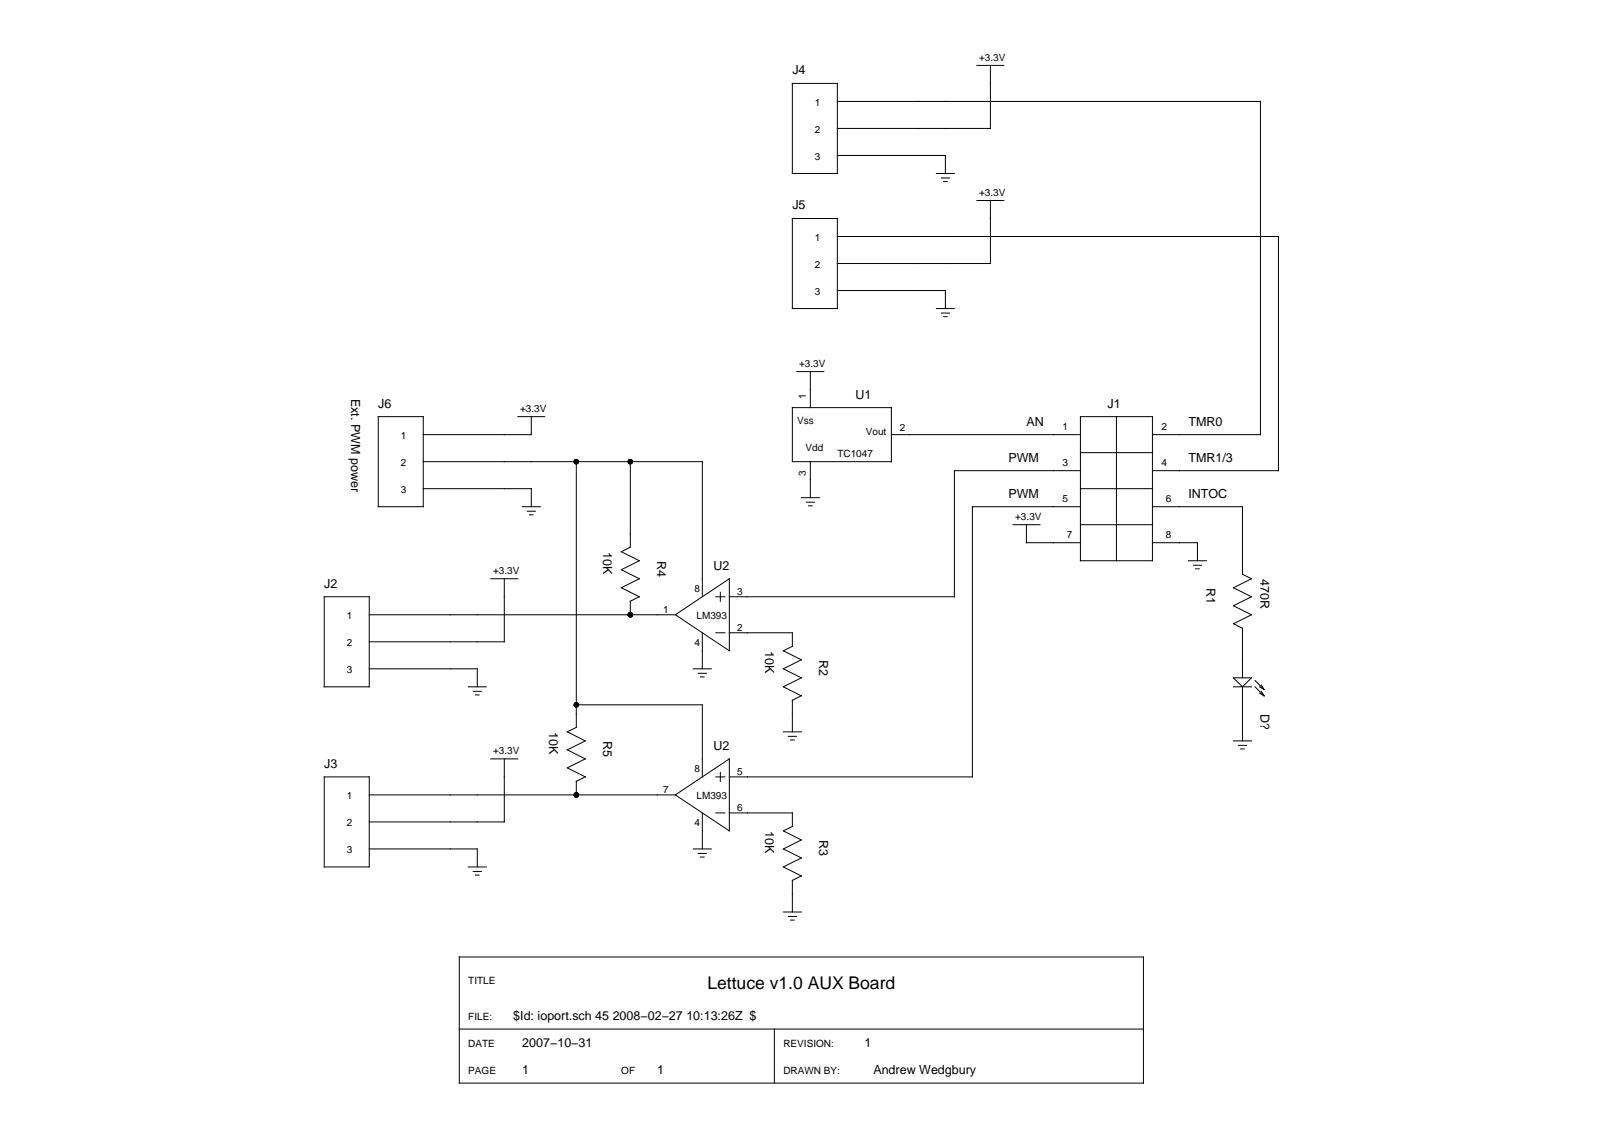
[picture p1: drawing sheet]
<svg xmlns="http://www.w3.org/2000/svg" width="297mm" height="210mm" viewBox="0 0 297 210" stroke-linecap="round" stroke-linejoin="round" font-family="sans-serif">
<g fill="none" stroke="#000" stroke-width=".19">
<path d="M146.7 15.4h8.4v16.7h-8.4zM155.1 18.8h78.3v61.7h-20M180.9 12.1h5M183.4 12.1v11.7h-28.3M155.1 28.8h20v3.3M173.4 32.1h3.3M174.3 32.9h1.5M174.7 33.6h.7M180.9 37.1h5M183.4 37.1v11.7h-28.3M146.7 40.4h8.4v16.7h-8.4zM155.1 43.8h81.7v43.3h-23.4"/>
<path d="M155.1 53.8h20v3.3M173.4 57.1h3.3M174.3 57.9h1.5M174.7 58.6h.7M70 77.1h8.4v16.7h-8.4zM95.9 77.1h5M98.4 77.1v3.4h-20M146.7 75.5h18.4v10h-18.4zM147.6 68.8h5M150.1 68.8v6.7M200.1 77.1h13.3v26.7h-13.3zM206.7 77.1v26.7"/>
<path d="M78.4 90.5h20v3.3M78.4 85.5h51.7v25M96.7 93.8h3.4M97.6 94.6h1.5M98.1 95.3h.6M106.7 85.5v49.1l-1.6 .9 3.3 1.6-3.3 1.7 3.3 1.7-3.3 1.6 3.3 1.7-1.7 .8M116.7 85.5v15.8l-1.6 .8 3.3 1.7-3.3 1.7 3.3 1.6-3.3 1.7 3.3 1.7-1.7 .8M148.4 92.1h3.3M149.3 93h1.5M149.7 93.6h.7M150.1 85.5v6.6M165.1 80.5h35"/>
<path d="M187.6 97.1h5M190.1 97.1v3.4h10M200.1 97.1h13.3M200.1 87.1h-23.4v23.4h-41.6M200.1 93.8h-20v50h-45M200.1 90.5h13.3M200.1 83.8h13.3M213.4 93.8h16.7v12.5l1.7 .8-3.4 1.7 3.4 1.7-3.4 1.6 3.4 1.7-3.4 1.7 1.7 .8M60 110.5h8.4v16.6h-8.4zM68.4 113.8h56.7M90.9 107.1h5M93.4 107.1v11.7h-25"/>
<path d="M116.7 111.3v2.5M125.1 113.8l10-6.7v13.4zM130.1 117.1v6.7M132.6 110.5h1.6M132.6 117.1h1.6M133.4 109.6v1.7M135.1 117.1h11.6v2.5l-1.6 .9 3.3 1.6-3.3 1.7 3.3 1.7-3.3 1.6 3.3 1.7-1.7 .8M213.4 100.5h8.4v3.3M220.1 103.8h3.3M221 104.6h1.5M221.4 105.3h.7M230.1 116.3v9.2"/>
<path d="M68.4 123.8h20v3.3M86.7 127.1h3.4M87.6 128h1.5M88.1 128.6h.6M106.7 130.5h23.4v13.3M128.4 123.8h3.3M129.3 124.6h1.5M129.7 125.3h.7M145.1 135.5h3.3M146 136.3h1.5M146.4 137h.7M146.7 129.6v5.9"/>
<path d="M228.4 125.5h3.4l-1.7 1.6zM228.4 127.1h3.4M228.4 137.1h3.4M229.3 138h1.5M229.8 138.6h.6M230.1 127.1v10M232.4 126l1.7 1.6M232.4 127.1l1.7 1.7M233.3 127.1l.8 .5M233.3 128.3l.8 .5M233.6 126.8l.5 .8M233.6 128l.5 .8"/>
<path d="M60 143.8h8.4v16.7h-8.4zM68.4 157.1h20v3.4M68.4 147.1h56.7M90.9 140.5h5M93.4 140.5v11.6h-25M106.7 144.6v2.5M125.1 147.1l10-6.6v13.3zM128.4 157.1h3.3M129.3 158h1.5M129.7 158.6h.7M130.1 150.5v6.6M132.6 143.8h1.6"/>
<path d="M132.6 150.5h1.6M133.4 143v1.6M135.1 150.5h11.6v2.5l-1.6 .8 3.3 1.7-3.3 1.6 3.3 1.7-3.3 1.7 3.3 1.6-1.7 .9M85.1 177.1h126.6v23.4h-126.6zM86.7 160.5h3.4M87.6 161.3h1.5M88.1 162h.6M145.1 168.8h3.3M146 169.6h1.5M146.4 170.3h.7M146.7 162.9v5.9M85.1 190.5h126.6"/>
<path d="M143.4 190.5v10"/>
</g>
<g fill="#000">
<circle cx="106.7" cy="85.5" r=".5"/>
<circle cx="116.7" cy="85.5" r=".5"/>
<circle cx="116.7" cy="113.8" r=".5"/>
<circle cx="106.7" cy="130.5" r=".5"/>
<circle cx="106.7" cy="147.1" r=".5"/>
</g>
<text font-size="3.2" x="131" y="183">Lettuce v1.0 AUX Board</text>
<g font-size="2.3">
<text x="146.7" y="13.8">J4</text>
<text x="146.7" y="38.8">J5</text>
<text x="65" y="73.8" transform="rotate(90 65 73.8)">Ext. PWM power</text>
<text x="70" y="75.5">J6</text>
<text x="158.4" y="73.8">U1</text>
<text x="205.1" y="75.5">J1</text>
<text x="190.1" y="78.8">AN</text>
<text x="220.1" y="78.8">TMR0</text>
<text x="186.7" y="85.5">PWM</text>
<text x="220.1" y="85.5">TMR1/3</text>
<text x="186.7" y="92.1">PWM</text>
<text x="220.1" y="92.1">INTOC</text>
<text x="111.7" y="102.1" transform="rotate(90 111.7 102.1)">10K</text>
<text x="121.7" y="103.8" transform="rotate(90 121.7 103.8)">R4</text>
<text x="132.1" y="105.5">U2</text>
<text x="233.4" y="107.1" transform="rotate(90 233.4 107.1)">470R</text>
<text x="60" y="108.8">J2</text>
<text x="223.4" y="108.8" transform="rotate(90 223.4 108.8)">R1</text>
<text x="141.7" y="120.5" transform="rotate(90 141.7 120.5)">10K</text>
<text x="151.7" y="122.1" transform="rotate(90 151.7 122.1)">R2</text>
<text x="101.7" y="135.5" transform="rotate(90 101.7 135.5)">10K</text>
<text x="111.7" y="137.1" transform="rotate(90 111.7 137.1)">R5</text>
<text x="233.4" y="132.1" transform="rotate(90 233.4 132.1)">D?</text>
<text x="60" y="142.1">J3</text>
<text x="132.1" y="138.8">U2</text>
<text x="141.7" y="153.8" transform="rotate(90 141.7 153.8)">10K</text>
<text x="151.7" y="155.5" transform="rotate(90 151.7 155.5)">R3</text>
<text x="95.1" y="188.8">$Id: ioport.sch 45 2008−02−27 10:13:26Z $</text>
<text x="96.7" y="193.8">2007−10−31</text>
<text x="160.1" y="193.8">1</text>
<text x="96.7" y="198.8">1</text>
<text x="121.7" y="198.8">1</text>
<text x="161.7" y="198.8">Andrew Wedgbury</text>
</g>
<g font-size="1.9">
<text x="181.3" y="11.3">+3.3V</text>
<text x="150.9" y="19.6">1</text>
<text x="150.9" y="24.6">2</text>
<text x="150.9" y="29.6">3</text>
<text x="181.3" y="36.3">+3.3V</text>
<text x="150.9" y="44.6">1</text>
<text x="150.9" y="49.6">2</text>
<text x="150.9" y="54.6">3</text>
<text x="148" y="68">+3.3V</text>
<text x="96.3" y="76.3">+3.3V</text>
<text x="149.2" y="73.9" transform="rotate(-90 149.2 73.9)">1</text>
<text x="74.2" y="81.3">1</text>
<text x="147.6" y="78.5">Vss</text>
<text x="149.2" y="83.5">Vdd</text>
<text x="160.3" y="80.5">Vout</text>
<text x="166.7" y="79.7">2</text>
<text x="196.7" y="79.6">1</text>
<text x="215.1" y="79.6">2</text>
<text x="74.2" y="86.3">2</text>
<text x="149.2" y="88.1" transform="rotate(-90 149.2 88.1)">3</text>
<text x="155.1" y="84.6">TC1047</text>
<text x="196.7" y="86.3">3</text>
<text x="215.1" y="86.3">4</text>
<text x="74.2" y="91.3">3</text>
<text x="196.7" y="93">5</text>
<text x="215.9" y="93">6</text>
<text x="188" y="96.3">+3.3V</text>
<text x="197.6" y="99.6">7</text>
<text x="215.9" y="99.6">8</text>
<text x="91.3" y="106.3">+3.3V</text>
<text x="122.8" y="113.4">1</text>
<text x="128.6" y="109.6">8</text>
<text x="136.5" y="110">3</text>
<text x="64.2" y="119.6">2</text>
<text x="64.2" y="114.6">1</text>
<text x="128.6" y="119.6">4</text>
<text x="129" y="114.6">LM393</text>
<text x="136.5" y="116.7">2</text>
<text x="64.2" y="124.6">3</text>
<text x="91.3" y="139.6">+3.3V</text>
<text x="128.6" y="143">8</text>
<text x="136.5" y="143.4">5</text>
<text x="64.2" y="148">1</text>
<text x="122.8" y="146.7">7</text>
<text x="129" y="148">LM393</text>
<text x="64.2" y="153">2</text>
<text x="128.6" y="153">4</text>
<text x="136.5" y="150.1">6</text>
<text x="64.2" y="158">3</text>
<text x="86.7" y="182.1">TITLE</text>
<text x="86.7" y="188.8">FILE:</text>
<text x="86.7" y="193.8">DATE</text>
<text x="145.1" y="193.8">REVISION:</text>
<text x="86.7" y="198.8">PAGE</text>
<text x="115.1" y="198.8">OF</text>
<text x="145.1" y="198.8">DRAWN BY:</text>
</g>
</svg>
